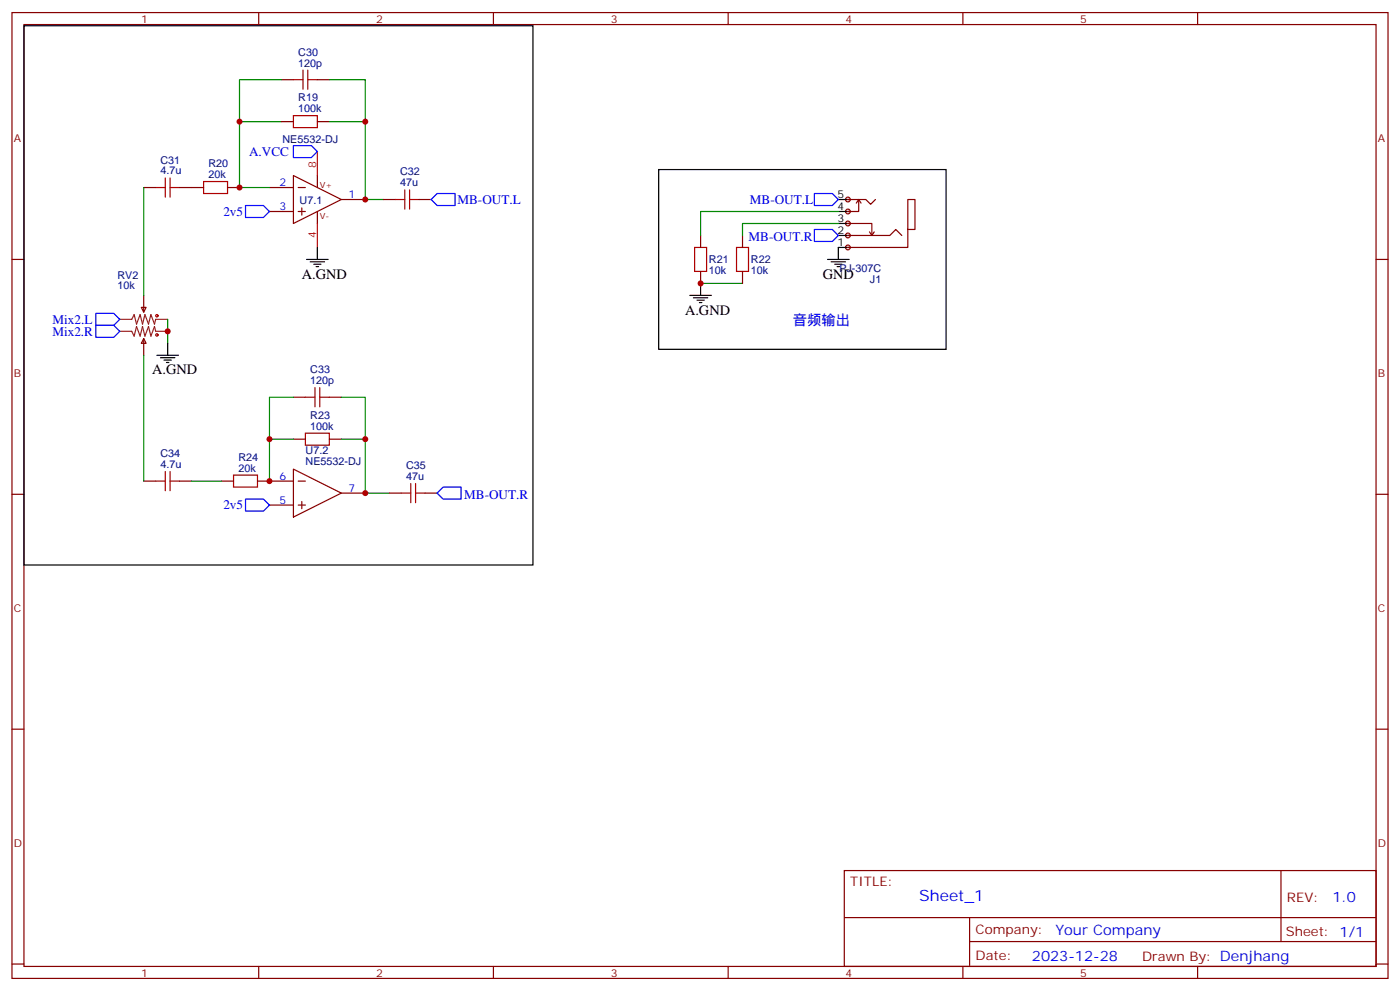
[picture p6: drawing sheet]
<svg xmlns="http://www.w3.org/2000/svg" width="412mm" height="292mm" viewBox="0 0 412 292" stroke-linecap="round" stroke-linejoin="round" font-family="sans-serif">
<g fill="none" stroke="#870000" stroke-width=".35">
<path d="M3.5 3.7h405.4v284.3h-405.4zM7.1 7.2h398.2v277.3h-398.2zM76.2 3.7v3.5M145.3 3.7v3.5M214.5 3.7v3.5M283.6 3.7v3.5M352.8 3.7v3.5M82.9 35.8h3.5M82.9 23.5h3.5M93.5 35.8h3.5M93.5 23.5h3.5M42.3 55.2h3.6"/>
<path d="M52.9 55.2h7.1M67 55.2h3.6M79.4 55.2h7M86.4 51.7l14.1 7-14.1 7.1zM87.8 55.2h2.2M93.5 51.7v3.5M100.5 58.7h7.1M112.9 58.7h3.5M123.5 58.7h3.5M3.5 76.4h3.6M79.4 62.3h7M87.8 62.3h2.2"/>
<path d="M88.9 61.2v2.1M93.5 62.3v3.5M405.3 76.4h3.6M41.6 90.5h1.4l-.7 1.4zM42.3 99.7l.7 1.4h-1.4zM42.3 87v4.9M42.3 99.7v4.9M86.4 116.9h3.6M97 116.9h3.5M86.4 138.1l14.1 7.1-14.1 7zM86.4 129.3h3.6M97 129.3h3.5"/>
<path d="M3.5 145.5h3.6M42.3 141.6h3.6M52.9 141.6h3.5M65.3 141.6h3.5M75.8 141.6h10.6M79.4 148.7h7M87.8 141.6h2.2M87.8 148.7h2.2M88.9 147.6v2.2M100.5 145.2h7.1M114.7 145.2h3.5M125.2 145.2h3.6"/>
<path d="M405.3 145.5h3.6M3.5 214.7h3.6M405.3 214.7h3.6M248.7 256.3h156.6v28.2h-156.6zM377.3 256.3v20.9M248.7 270.1h156.5M285.6 277.2h119.6M285.6 270.1v14.2M3.5 283.8h3.6M76.2 284.5v3.5M145.3 284.5v3.5M214.5 284.5v3.5"/>
<path d="M283.6 284.5v3.5M352.8 284.5v3.5M405.3 283.8h3.6"/>
</g>
<g fill="none" stroke="#a10000" stroke-width=".35">
<path d="M86.4 34h7.1v3.6h-7.1zM86.4 23.5h2.9M89.3 20.6v5.7M90.7 23.5h2.8M90.7 20.6v5.7M45.9 55.2h2.8M48.7 52.4v5.6M50.1 52.4v5.6M50.1 55.2h2.8M60 53.4h7v3.6h-7zM116.4 58.7h2.8M119.2 55.9v5.7"/>
<path d="M120.6 58.7h2.9M120.6 55.9v5.7M90 116.9h2.8M92.8 114.1v5.7M94.2 116.9h2.8M94.2 114.1v5.7M48.7 138.8v5.7M50.1 138.8v5.7M68.8 139.9h7v3.5h-7zM90 127.5h7v3.6h-7zM45.9 141.6h2.8M50.1 141.6h2.8"/>
<path d="M118.2 145.2h2.8M121 142.3v5.7M122.4 145.2h2.8M122.4 142.3v5.7"/>
<circle cx="46.2" cy="98.6" r=".35"/>
<circle cx="46.2" cy="93" r=".35"/>
</g>
<path d="M35.3 94h3.5l.7-1.4 .7 2.8 1.1-2.8 .7 2.8 .7-2.8 1 2.8 .7-2.8 1.1 2.8 .4-1.4h3.5M35.3 97.5h3.5l.7 1.5 .7-2.9 1.1 2.9 .7-2.9 .7 2.9 1-2.9 .7 2.9 1.1-2.9 .4 1.4h3.5" fill="none" stroke="#8c2424" stroke-width=".35"/>
<path d="M93.5 44.6v7.1M93.5 65.8v7" fill="none" stroke="#f00" stroke-width=".35"/>
<g fill="none" stroke="#008700" stroke-width=".35">
<path d="M82.9 35.8h-12.3v19.4h8.8M82.9 23.5h-12.3v12.3M97 35.8h10.6v22.9h5.3M97 23.5h10.6v12.3M42.3 55.2v31.8M49.4 94v7.1M206.4 83.4h12.3M42.3 104.6v37M86.4 116.9h-7v24.7M100.5 116.9h7.1v12.4M79.4 129.3h7M100.5 129.3h7.1v15.9h7.1"/>
<path d="M56.4 141.6h8.9"/>
</g>
<path d="M86.4 42.9h5.3l1.8 1.7-1.8 1.8h-5.3zM72.3 60.5h5.3l1.8 1.8-1.8 1.7h-5.3zM28.2 92.3h5.3l1.8 1.7-1.8 1.8h-5.3zM28.2 95.8h5.3l1.8 1.7-1.8 1.8h-5.3zM72.3 146.9h5.3l1.8 1.8-1.8 1.8h-5.3z" fill="none" stroke="#00f" stroke-width=".35"/>
<g fill="none" stroke="#000" stroke-width=".35">
<path d="M7.1 7.6h149.9v158.7h-149.9zM90.3 76.4h6.4M91.4 77.1h4.2M92.4 77.8h2.1M93.1 78.5h.7M93.5 72.8v3.6M243.8 76.4h6.3M244.8 77.1h4.3M245.9 77.8h2.1M246.6 78.5h.7M246.9 72.8v3.6M46.2 104.6h6.4"/>
<path d="M47.3 105.3h4.2M48.3 106h2.1M49 106.7h.7M49.4 101.1v3.5"/>
</g>
<g fill="#f0f0f0" stroke="#870000" stroke-width=".35">
<circle cx="249.8" cy="58.7" r=".71"/>
<circle cx="249.8" cy="62.3" r=".71"/>
<circle cx="249.8" cy="65.8" r=".71"/>
<circle cx="249.8" cy="69.3" r=".71"/>
<circle cx="249.8" cy="72.8" r=".71"/>
</g>
<path d="M194 49.9h84.7v52.9h-84.7zM246.9 58.7h3.6M246.9 72.8h3.6M246.9 69.3h3.6M246.9 65.8h3.6M246.9 62.3h3.6M203.2 87h6.3M204.3 87.7h4.2M205.3 88.4h2.1M206 89.1h.7M206.4 83.4v3.6" fill="none" stroke="#000" stroke-width=".35"/>
<g fill="none" stroke="#870000" stroke-width=".35">
<path d="M249.8 58.7h5.3l1.4 1.4 1.4-1.4M252.9 58.7v3.6h-3.1M252.9 58.7l.7 1.1M252.9 58.7l-.7 1.1M206.4 69.3v3.5M206.4 79.9v3.5M218.7 69.3v3.5M218.7 79.9v3.5M249.8 69.3h12.3l1.8-1.7 1.7 1.7M249.8 65.8h7v3.5M256.1 68.3l.7 1M257.5 68.3l-.7 1"/>
<path d="M267.4 67.6v-8.9h2.1v8.9h-2.1v5.2h-17.6"/>
</g>
<path d="M204.6 72.8h3.5v7.1h-3.5zM217 72.8h3.5v7.1h-3.5z" fill="none" stroke="#a10000" stroke-width=".35"/>
<path d="M246.9 62.3h-40.5v7M246.9 65.8h-28.2v3.5" fill="none" stroke="#008700" stroke-width=".35"/>
<path d="M128.8 57h5.3v3.5h-5.3l-1.8-1.8zM239.9 57h5.3l1.7 1.7-1.7 1.8h-5.3zM239.9 67.6h5.3l1.7 1.7-1.7 1.8h-5.3zM130.5 143.4h5.3v3.5h-5.3l-1.7-1.7z" fill="none" stroke="#00f" stroke-width=".35"/>
<g fill="#c00">
<circle cx="49.4" cy="97.5" r=".88"/>
<circle cx="107.6" cy="58.7" r=".88"/>
<circle cx="70.6" cy="35.8" r=".88"/>
<circle cx="107.6" cy="35.8" r=".88"/>
<circle cx="79.4" cy="141.6" r=".88"/>
<circle cx="107.6" cy="145.2" r=".88"/>
<circle cx="107.6" cy="129.3" r=".88"/>
<circle cx="79.4" cy="129.3" r=".88"/>
<circle cx="70.6" cy="55.2" r=".88"/>
<circle cx="206.4" cy="83.4" r=".88"/>
</g>
<text font-size="4.6" fill="#00f" x="270.8" y="265.3">Sheet_1</text>
<g font-size="4.2">
<text x="88.9" y="82">A.GND</text>
<text x="242.4" y="82">GND</text>
<text x="201.8" y="92.6">A.GND</text>
<text x="44.8" y="110.2">A.GND</text>
</g>
<g font-size="4.2" fill="#00f">
<text x="233.5" y="95.8">音频输出</text>
<text x="392.5" y="265.6">1.0</text>
<text x="310.9" y="275.1">Your Company</text>
<text x="304" y="282.9">2023-12-28</text>
</g>
<g font-size="3.9" fill="#00f">
<text x="73.4" y="45.9">A.VCC</text>
<text x="65.8" y="63.5">2v5</text>
<text x="134.8" y="60">MB-OUT.L</text>
<text x="220.9" y="60">MB-OUT.L</text>
<text x="220.5" y="71.1">MB-OUT.R</text>
<text x="15.5" y="95.2">Mix2.L</text>
<text x="15.4" y="98.8">Mix2.R</text>
<text x="65.8" y="150">2v5</text>
<text x="136.8" y="146.9">MB-OUT.R</text>
</g>
<g font-size="3.9" fill="#800">
<text x="250.5" y="260.9">TITLE:</text>
<text x="379.1" y="265.6">REV:</text>
<text x="287.4" y="275.1">Company:</text>
<text x="378.7" y="275.7">Sheet: 1/1</text>
<text x="287.4" y="282.8">Date:</text>
<text x="336.4" y="282.8">Drawn By: Denjhang</text>
</g>
<g font-size="3.2" fill="#800">
<text x="41.6" y="6.7">1</text>
<text x="110.8" y="6.7">2</text>
<text x="179.9" y="6.7">3</text>
<text x="249.1" y="6.7">4</text>
<text x="318.2" y="6.7">5</text>
<text x="4.1" y="41.8">A</text>
<text x="405.9" y="41.8">A</text>
<text x="4.1" y="110.9">B</text>
<text x="405.9" y="110.9">B</text>
<text x="4.1" y="180.1">C</text>
<text x="405.9" y="180.1">C</text>
<text x="4.1" y="249.2">D</text>
<text x="405.9" y="249.2">D</text>
<text x="41.6" y="287.5">1</text>
<text x="110.8" y="287.5">2</text>
<text x="179.9" y="287.5">3</text>
<text x="249.1" y="287.5">4</text>
<text x="318.2" y="287.5">5</text>
</g>
<g font-size="3.2" fill="#000080">
<text x="87.9" y="16.4">C30</text>
<text x="87.9" y="19.6">120p</text>
<text x="87.9" y="29.8">R19</text>
<text x="87.9" y="33">100k</text>
<text x="83.2" y="42.2">NE5532-DJ</text>
<text x="47.3" y="51.3">4.7u</text>
<text x="47.3" y="48.2">C31</text>
<text x="61.4" y="52.4">20k</text>
<text x="61.4" y="49.2">R20</text>
<text x="117.8" y="51.6">C32</text>
<text x="88.2" y="59.9">U7.1</text>
<text x="117.8" y="54.9">47u</text>
<text x="208.8" y="77.5">R21</text>
<text x="221.2" y="77.5">R22</text>
<text x="34.6" y="82">RV2</text>
<text x="208.8" y="80.7">10k</text>
<text x="221.2" y="80.7">10k</text>
<text x="247.3" y="80.1">PJ-307C</text>
<text x="256.3" y="83.3">J1</text>
<text x="34.6" y="85.2">10k</text>
<text x="91.4" y="113.1">120p</text>
<text x="91.4" y="109.9">C33</text>
<text x="91.4" y="123.3">R23</text>
<text x="91.4" y="126.5">100k</text>
<text x="47.3" y="137.8">4.7u</text>
<text x="47.3" y="134.6">C34</text>
<text x="70.2" y="135.6">R24</text>
<text x="90" y="137">NE5532-DJ</text>
<text x="90" y="133.8">U7.2</text>
<text x="70.2" y="138.8">20k</text>
<text x="119.6" y="141.3">47u</text>
<text x="119.6" y="138.1">C35</text>
</g>
<g font-size="3.2" fill="#f00">
<text x="93.1" y="49.6" transform="rotate(-90 93.1 49.6)">8</text>
<text x="93.1" y="69.9" transform="rotate(-90 93.1 69.9)">4</text>
</g>
<g font-size="3.2" fill="#00f">
<text x="82.3" y="54.9">2</text>
<text x="102.7" y="58.4">1</text>
<text x="82.3" y="61.9">3</text>
<text x="82.3" y="141.3">6</text>
<text x="82.3" y="148.3">5</text>
<text x="102.7" y="144.8">7</text>
</g>
<g font-size="3.2">
<text x="246.7" y="58.4">5</text>
<text x="246.7" y="65.4">3</text>
<text x="246.7" y="61.9">4</text>
<text x="246.7" y="69">2</text>
<text x="246.7" y="72.5">1</text>
</g>
<g font-size="2.5" fill="#800">
<text x="94.2" y="55.2">V+</text>
<text x="94.2" y="64.4">V-</text>
</g>
</svg>
